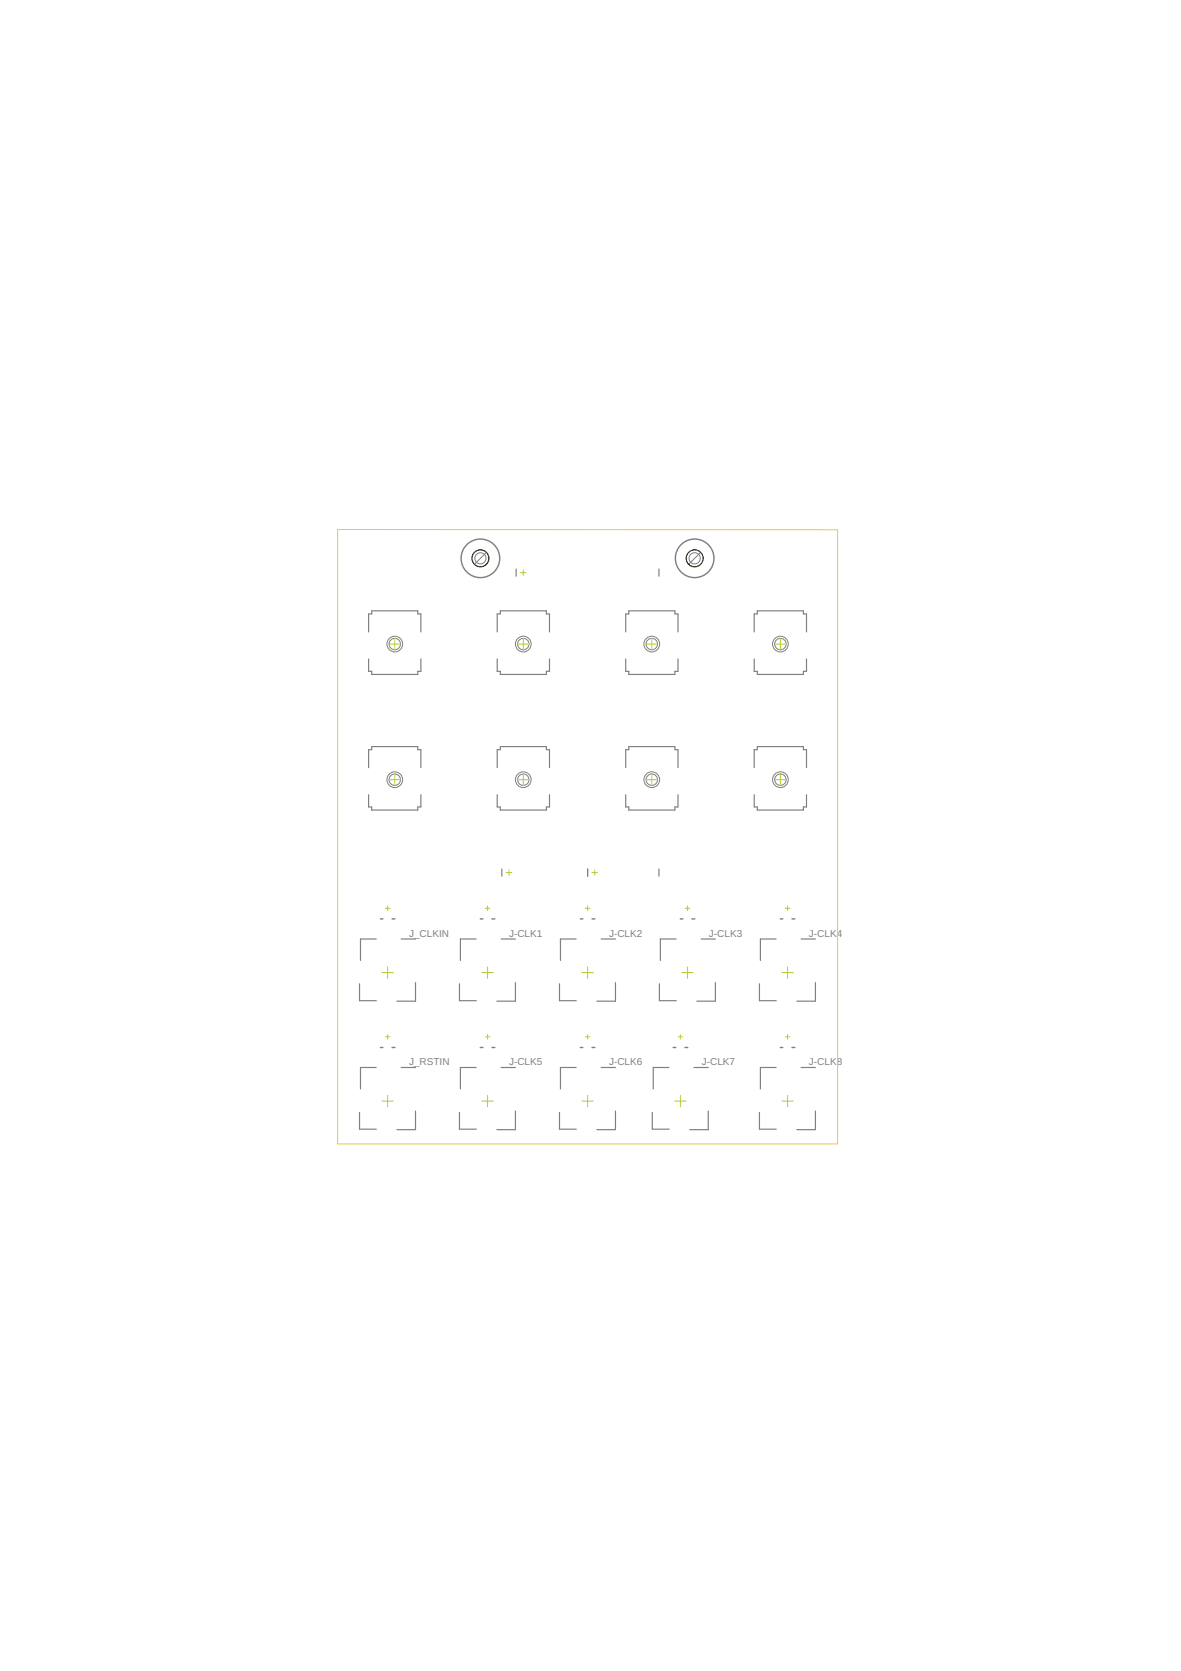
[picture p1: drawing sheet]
<svg xmlns="http://www.w3.org/2000/svg" width="210mm" height="297mm" viewBox="0 0 210 297" stroke-linecap="round" stroke-linejoin="round" font-family="sans-serif">
<g fill="none" stroke="#808080" stroke-width=".25">
<path d="M67.6 163.3h.5M69.7 163.3h.5M85.4 163.3h.4M87.4 163.3h.5M103.1 163.3h.5M105.2 163.3h.5M120.9 163.3h.5M123 163.3h.5M138.7 163.3h.4M140.8 163.3h.5M67.6 186.2h.5M69.7 186.2h.5"/>
<path d="M85.4 186.2h.4M87.4 186.2h.5M103.1 186.2h.5M105.2 186.2h.5M119.6 186.2h.5M121.7 186.2h.5M138.7 186.2h.4M140.8 186.2h.5"/>
<circle cx="85.4" cy="99.3" r="3.4"/>
<circle cx="123.5" cy="99.3" r="3.4"/>
</g>
<g fill="none" stroke="#808080" stroke-width=".21">
<path d="M65.5 117.1v2.2h.6v.6h8.2v-.6h.5v-2.2M65.5 112.3v-3.2h.6v-.5h8.2v.5h.5v3.2M88.4 117.1v2.2h.5v.6h8.2v-.6h.6v-2.2M88.4 112.3v-3.2h.5v-.5h8.2v.5h.6v3.2M91.7 101.2v1.2M111.2 117.1v2.2h.6v.6h8.2v-.6h.5v-2.2M111.2 112.3v-3.2h.6v-.5h8.2v.5h.5v3.2M117.1 101.2v1.2M134 117.1v2.2h.6v.6h8.2v-.6h.5v-2.2M134 112.3v-3.2h.6v-.5h8.2v.5h.5v3.2M65.5 136.5v-3.2h.6v-.6h8.2v.6h.5v3.2M88.4 136.5v-3.2h.5v-.6h8.2v.6h.6v3.2"/>
<path d="M111.2 136.5v-3.2h.6v-.6h8.2v.6h.5v3.2M134 136.5v-3.2h.6v-.6h8.2v.6h.5v3.2M65.5 141.3v2.1h.6v.6h8.2v-.6h.5v-2.1M88.4 141.3v2.1h.5v.6h8.2v-.6h.6v-2.1M89.2 154.5v1.2M104.4 154.5v1.2M111.2 141.3v2.1h.6v.6h8.2v-.6h.5v-2.1M117.1 154.5v1.2M134 141.3v2.1h.6v.6h8.2v-.6h.5v-2.1M63.9 174.9v3h3M66.9 166.9h-2.8v3.8M71.3 166.9h2.6"/>
<path d="M73.9 174.7v3.3h-3.4M81.7 174.9v3h3M84.6 166.9h-2.8v3.8M89.1 166.9h2.5M91.6 174.7v3.3h-3.3M99.4 174.9v3h3M102.4 166.9h-2.8v3.8M106.8 166.9h2.6M109.4 174.7v3.3h-3.3M117.2 174.9v3h3M120.2 166.9h-2.8v3.8M124.6 166.9h2.5"/>
<path d="M127.1 174.7v3.3h-3.3M135 174.9v3h3M137.9 166.9h-2.8v3.8M142.4 166.9h2.5M144.9 174.7v3.3h-3.3M63.9 197.7v3h3M66.9 189.8h-2.8v3.8M71.3 189.8h2.6M73.9 197.5v3.3h-3.4M81.7 197.7v3h3M84.6 189.8h-2.8v3.8M89.1 189.8h2.5"/>
<path d="M91.6 197.5v3.3h-3.3M99.4 197.7v3h3M102.4 189.8h-2.8v3.8M106.8 189.8h2.6M109.4 197.5v3.3h-3.3M115.9 197.7v3h3M118.9 189.8h-2.8v3.8M123.3 189.8h2.6M125.9 197.5v3.3h-3.3M135 197.7v3h3M137.9 189.8h-2.8v3.8M142.4 189.8h2.5"/>
<path d="M144.9 197.5v3.3h-3.3"/>
</g>
<g fill="none" stroke="#808080" stroke-width=".18">
<circle cx="70.2" cy="114.5" r="1.4"/>
<circle cx="70.2" cy="114.5" r="1.02"/>
<circle cx="93" cy="114.5" r="1.4"/>
<circle cx="93" cy="114.5" r="1.02"/>
<circle cx="115.8" cy="114.5" r="1.4"/>
<circle cx="115.8" cy="114.5" r="1.02"/>
<circle cx="138.7" cy="114.5" r="1.4"/>
<circle cx="138.7" cy="114.5" r="1.02"/>
<circle cx="70.2" cy="138.6" r="1.4"/>
<circle cx="70.2" cy="138.6" r="1.02"/>
<circle cx="93" cy="138.6" r="1.4"/>
<circle cx="93" cy="138.6" r="1.02"/>
<circle cx="115.8" cy="138.6" r="1.4"/>
<circle cx="115.8" cy="138.6" r="1.02"/>
<circle cx="138.7" cy="138.6" r="1.4"/>
<circle cx="138.7" cy="138.6" r="1.02"/>
</g>
<g fill="none" stroke="#afd134" stroke-width=".18">
<path d="M84.6 99.3h1.5M85.4 98.5v1.5M122.7 99.3h1.5M123.5 98.5v1.5M69.2 114.5h2M70.2 113.5v2M92 114.5h2M92.5 101.8h1M93 101.3v1M93 113.5v2M114.9 114.5h2M115.8 113.5v2"/>
<path d="M137.7 114.5h2M138.7 113.5v2M69.2 138.6h2M70.2 137.6v2M92 138.6h2M93 137.6v2M114.9 138.6h2M115.8 137.6v2M137.7 138.6h2M138.7 137.6v2M90 155.1h1M90.5 154.6v1"/>
<path d="M105.2 155.1h1M105.7 154.6v1M67.9 172.9h2M68.5 161.5h.8M68.9 161v.9M68.9 171.9v2M85.6 172.9h2.1M86.2 161.5h.9M86.7 161v.9M86.7 171.9v2M103.4 172.9h2.1M104 161.5h.9"/>
<path d="M104.4 161v.9M104.4 171.9v2M121.2 172.9h2M121.8 161.5h.8M122.2 161v.9M122.2 171.9v2M139 172.9h2M139.6 161.5h.8M140 161v.9M140 171.9v2M67.9 195.7h2M68.5 184.3h.8"/>
<path d="M68.9 183.9v.8M68.9 194.7v2M85.6 195.7h2.1M86.2 184.3h.9M86.7 183.9v.8M86.7 194.7v2M103.4 195.7h2.1M104 184.3h.9M104.4 183.9v.8M104.4 194.7v2M119.9 195.7h2M120.5 184.3h.8"/>
<path d="M120.9 183.9v.8M120.9 194.7v2M139 195.7h2M139.6 184.3h.8M140 183.9v.8M140 194.7v2"/>
</g>
<g fill="none" stroke="#eec643" stroke-width=".18">
<path d="M60 94.1l88.9 .1v109.1h-88.9z"/>
<circle cx="85.4" cy="99.3" r="1.5"/>
</g>
<circle cx="85.4" cy="99.3" r="1.5" fill="#fff" stroke="#000" stroke-width=".18"/>
<circle cx="123.5" cy="99.3" r="1.5" fill="none" stroke="#eec643" stroke-width=".18"/>
<circle cx="123.5" cy="99.3" r="1.5" fill="#fff" stroke="#000" stroke-width=".18"/>
<g fill="none" stroke="#808080" stroke-width=".18">
<path d="M86.4 98.2l-2 2.1M124.5 98.2l-2.1 2.1"/>
<circle cx="85.4" cy="99.3" r=".99"/>
<circle cx="123.5" cy="99.3" r=".99"/>
</g>
<g font-size="1.8" fill="#808080">
<text x="72.7" y="166.5">J_CLKIN</text>
<text x="90.5" y="166.5">J-CLK1</text>
<text x="108.2" y="166.5">J-CLK2</text>
<text x="126" y="166.5">J-CLK3</text>
<text x="143.8" y="166.5">J-CLK4</text>
<text x="72.7" y="189.4">J_RSTIN</text>
<text x="90.5" y="189.4">J-CLK5</text>
<text x="108.2" y="189.4">J-CLK6</text>
<text x="124.7" y="189.4">J-CLK7</text>
<text x="143.8" y="189.4">J-CLK8</text>
</g>
</svg>
